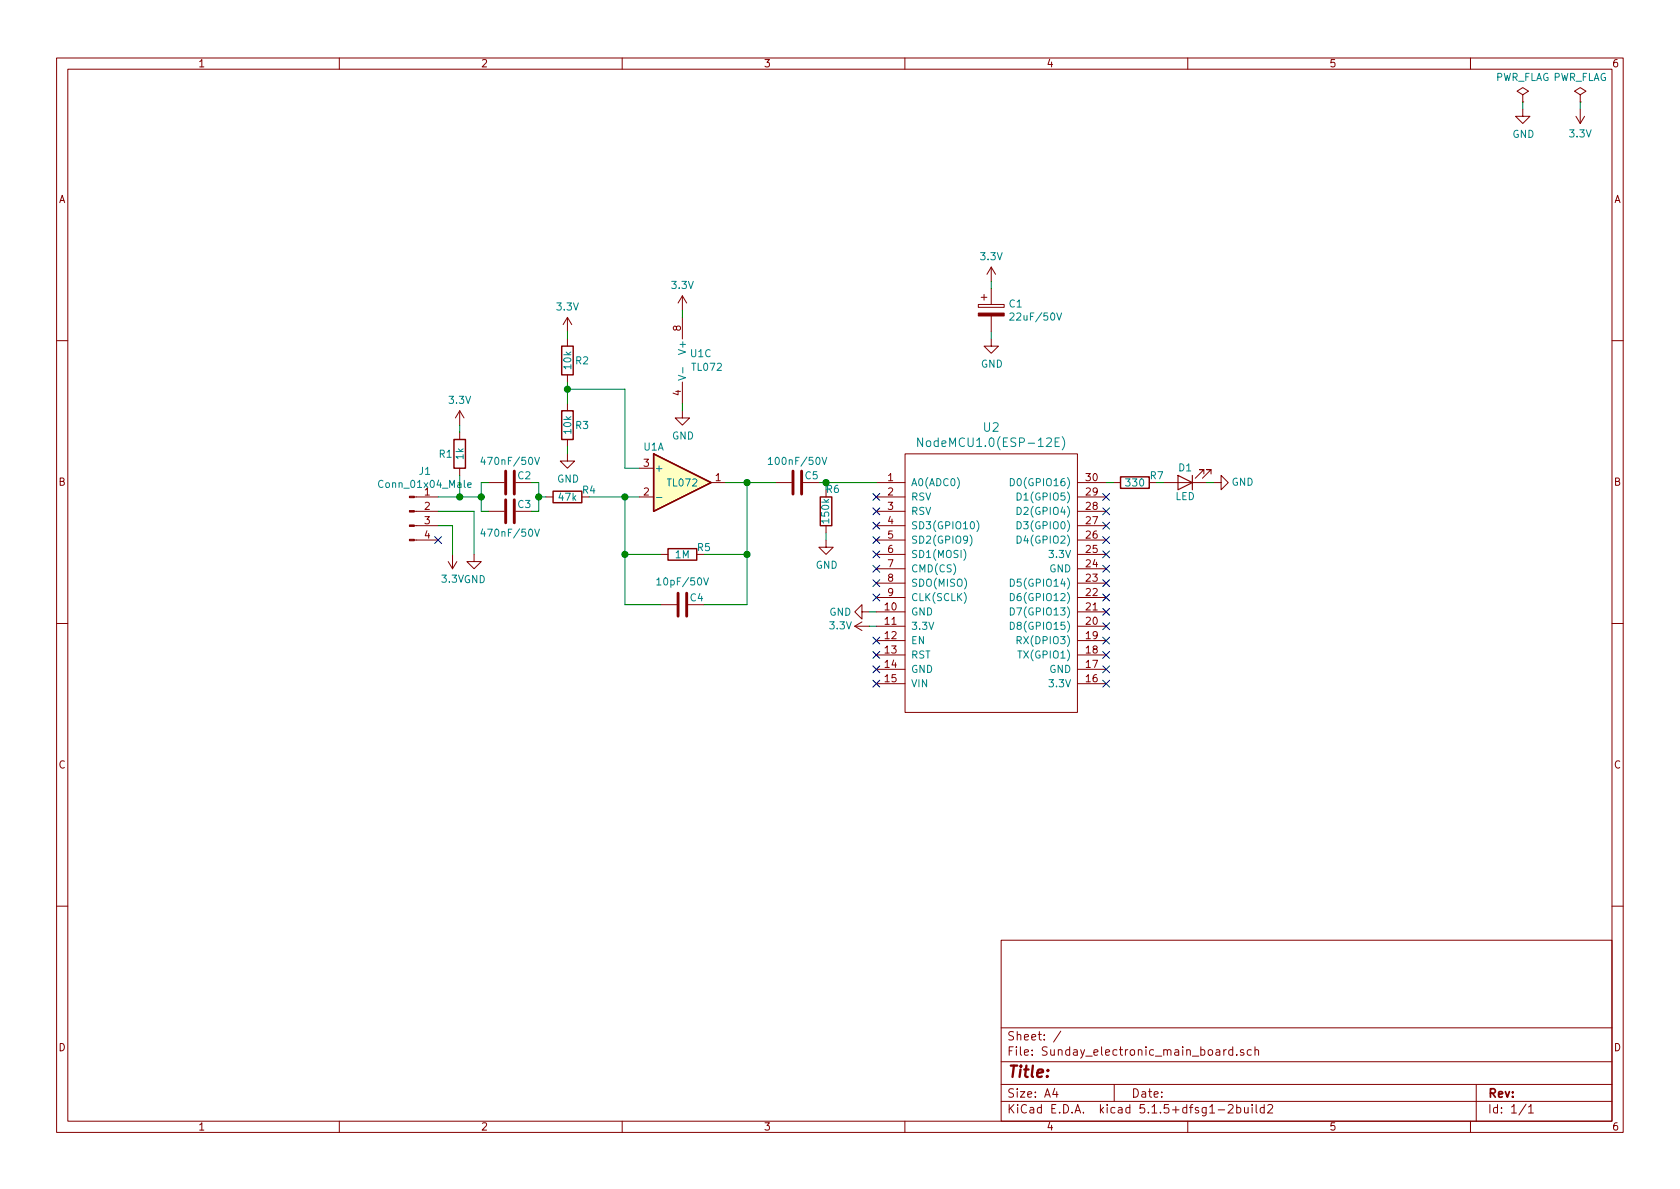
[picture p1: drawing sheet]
EESchema Schematic File Version 4
EELAYER 30 0
EELAYER END
$Descr A4 11693 8268
encoding utf-8
Sheet 1 1
Title ""
Date ""
Rev ""
Comp ""
Comment1 ""
Comment2 ""
Comment3 ""
Comment4 ""
$EndDescr
$Comp
L SparkFun-Aesthetics:3.3V #SUPPLY0101
U 1 1
P 6900 1950
F 0 "#SUPPLY0101" H 6900 1950 50  0001 L BNN
F 1 "3.3V" H 6900 2125 50  0000 C CNN
F 2 "" H 6900 1950 50  0001 C CNN
F 3 "" H 6900 1950 50  0001 C CNN
	1    6900 1950
	1    0    0    -1  
$EndComp
$Comp
L power:GND #PWR0101
U 1 1
P 6900 2350
F 0 "#PWR0101" H 6900 2100 50  0001 C CNN
F 1 "GND" H 6905 2177 50  0000 C CNN
F 2 "" H 6900 2350 50  0001 C CNN
F 3 "" H 6900 2350 50  0001 C CNN
	1    6900 2350
	1    0    0    -1  
$EndComp
$Comp
L Device:CP C1
U 1 1
P 6900 2150
F 0 "C1" H 7018 2196 50  0000 L CNN
F 1 "22uF/50V" H 7018 2105 50  0000 L CNN
F 2 "" H 6938 2000 50  0001 C CNN
F 3 "~" H 6900 2150 50  0001 C CNN
	1    6900 2150
	1    0    0    -1  
$EndComp
$Comp
L ESP8266:NodeMCU1.0(ESP-12E) U2
U 1 1
P 6900 4050
F 0 "U2" H 6900 5137 60  0000 C CNN
F 1 "NodeMCU1.0(ESP-12E)" H 6900 5031 60  0000 C CNN
F 2 "" H 6300 3200 60  0000 C CNN
F 3 "" H 6300 3200 60  0000 C CNN
	1    6900 4050
	1    0    0    -1  
$EndComp
$Comp
L Amplifier_Operational:TL072 U1
U 1 1
P 4750 3350
F 0 "U1" H 4550 3600 50  0000 C CNN
F 1 "TL072" H 4750 3350 50  0000 C CNN
F 2 "" H 4750 3350 50  0001 C CNN
F 3 "http://www.ti.com/lit/ds/symlink/tl071.pdf" H 4750 3350 50  0001 C CNN
	1    4750 3350
	1    0    0    -1  
$EndComp
$Comp
L Amplifier_Operational:TL072 U1
U 3 1
P 4850 2500
F 0 "U1" H 4800 2550 50  0000 L CNN
F 1 "TL072" H 4808 2455 50  0000 L CNN
F 2 "" H 4850 2500 50  0001 C CNN
F 3 "http://www.ti.com/lit/ds/symlink/tl071.pdf" H 4850 2500 50  0001 C CNN
	3    4850 2500
	1    0    0    -1  
$EndComp
$Comp
L power:GND #PWR01
U 1 1
P 4750 2850
F 0 "#PWR01" H 4750 2600 50  0001 C CNN
F 1 "GND" H 4755 2677 50  0000 C CNN
F 2 "" H 4750 2850 50  0001 C CNN
F 3 "" H 4750 2850 50  0001 C CNN
	1    4750 2850
	1    0    0    -1  
$EndComp
$Comp
L Device:R R5
U 1 1
P 4750 3850
F 0 "R5" V 4700 4000 50  0000 C CNN
F 1 "1M" V 4750 3850 50  0000 C CNN
F 2 "" V 4680 3850 50  0001 C CNN
F 3 "~" H 4750 3850 50  0001 C CNN
	1    4750 3850
	0    1    1    0   
$EndComp
Wire Wire Line
	4900 3850 5200 3850
Wire Wire Line
	5200 3850 5200 3350
Wire Wire Line
	5200 3350 5050 3350
Wire Wire Line
	4600 3850 4350 3850
Wire Wire Line
	4350 3850 4350 3450
Wire Wire Line
	4350 3450 4450 3450
$Comp
L Device:C C4
U 1 1
P 4750 4200
F 0 "C4" V 4700 4300 50  0000 C CNN
F 1 "10pF/50V" V 4589 4200 50  0000 C CNN
F 2 "" H 4788 4050 50  0001 C CNN
F 3 "~" H 4750 4200 50  0001 C CNN
	1    4750 4200
	0    1    1    0   
$EndComp
Wire Wire Line
	4900 4200 5200 4200
Wire Wire Line
	5200 4200 5200 3850
Connection ~ 5200 3850
Wire Wire Line
	4600 4200 4350 4200
Wire Wire Line
	4350 4200 4350 3850
Connection ~ 4350 3850
$Comp
L Device:R R4
U 1 1
P 3950 3450
F 0 "R4" V 3900 3600 50  0000 C CNN
F 1 "47k" V 3950 3450 50  0000 C CNN
F 2 "" V 3880 3450 50  0001 C CNN
F 3 "~" H 3950 3450 50  0001 C CNN
	1    3950 3450
	0    1    1    0   
$EndComp
$Comp
L Device:R R2
U 1 1
P 3950 2500
F 0 "R2" H 4000 2500 50  0000 L CNN
F 1 "10k" V 3950 2500 50  0000 C CNN
F 2 "" V 3880 2500 50  0001 C CNN
F 3 "~" H 3950 2500 50  0001 C CNN
	1    3950 2500
	1    0    0    -1  
$EndComp
$Comp
L Device:R R3
U 1 1
P 3950 2950
F 0 "R3" H 4000 2950 50  0000 L CNN
F 1 "10k" V 3950 2950 50  0000 C CNN
F 2 "" V 3880 2950 50  0001 C CNN
F 3 "~" H 3950 2950 50  0001 C CNN
	1    3950 2950
	1    0    0    -1  
$EndComp
Wire Wire Line
	3950 2800 3950 2700
Wire Wire Line
	3950 2700 4350 2700
Wire Wire Line
	4350 2700 4350 3250
Wire Wire Line
	4350 3250 4450 3250
Connection ~ 3950 2700
Wire Wire Line
	3950 2700 3950 2650
$Comp
L power:GND #PWR03
U 1 1
P 3950 3150
F 0 "#PWR03" H 3950 2900 50  0001 C CNN
F 1 "GND" H 3955 2977 50  0000 C CNN
F 2 "" H 3950 3150 50  0001 C CNN
F 3 "" H 3950 3150 50  0001 C CNN
	1    3950 3150
	1    0    0    -1  
$EndComp
$Comp
L Device:C C3
U 1 1
P 3550 3550
F 0 "C3" V 3500 3650 50  0000 C CNN
F 1 "470nF/50V" V 3700 3550 50  0000 C CNN
F 2 "" H 3588 3400 50  0001 C CNN
F 3 "~" H 3550 3550 50  0001 C CNN
	1    3550 3550
	0    1    1    0   
$EndComp
$Comp
L Device:C C2
U 1 1
P 3550 3350
F 0 "C2" V 3500 3450 50  0000 C CNN
F 1 "470nF/50V" V 3400 3350 50  0000 C CNN
F 2 "" H 3588 3200 50  0001 C CNN
F 3 "~" H 3550 3350 50  0001 C CNN
	1    3550 3350
	0    1    1    0   
$EndComp
Wire Wire Line
	3700 3550 3750 3550
Wire Wire Line
	3750 3550 3750 3450
Wire Wire Line
	3750 3450 3800 3450
Wire Wire Line
	3750 3450 3750 3350
Wire Wire Line
	3750 3350 3700 3350
Connection ~ 3750 3450
$Comp
L Device:R R1
U 1 1
P 3200 3150
F 0 "R1" H 3050 3150 50  0000 L CNN
F 1 "1k" V 3200 3150 50  0000 C CNN
F 2 "" V 3130 3150 50  0001 C CNN
F 3 "~" H 3200 3150 50  0001 C CNN
	1    3200 3150
	1    0    0    -1  
$EndComp
Wire Wire Line
	3400 3350 3350 3350
Wire Wire Line
	3350 3350 3350 3450
Wire Wire Line
	3350 3550 3400 3550
Wire Wire Line
	3350 3450 3200 3450
Wire Wire Line
	3200 3450 3200 3300
Connection ~ 3350 3450
Wire Wire Line
	3350 3450 3350 3550
$Comp
L Connector:Conn_01x04_Male J1
U 1 1
P 2850 3550
F 0 "J1" H 2958 3831 50  0000 C CNN
F 1 "Conn_01x04_Male" H 2958 3740 50  0000 C CNN
F 2 "" H 2850 3550 50  0001 C CNN
F 3 "~" H 2850 3550 50  0001 C CNN
	1    2850 3550
	1    0    0    -1  
$EndComp
Wire Wire Line
	3050 3450 3200 3450
Connection ~ 3200 3450
Wire Wire Line
	3050 3650 3150 3650
NoConn ~ 3050 3750
Wire Wire Line
	3150 3650 3150 3850
Wire Wire Line
	3300 3550 3300 3850
$Comp
L power:GND #PWR02
U 1 1
P 3300 3850
F 0 "#PWR02" H 3300 3600 50  0001 C CNN
F 1 "GND" H 3305 3677 50  0000 C CNN
F 2 "" H 3300 3850 50  0001 C CNN
F 3 "" H 3300 3850 50  0001 C CNN
	1    3300 3850
	1    0    0    -1  
$EndComp
Wire Wire Line
	3050 3550 3300 3550
Wire Wire Line
	4100 3450 4350 3450
Connection ~ 4350 3450
Wire Wire Line
	4750 2200 4750 2150
Wire Wire Line
	4750 2850 4750 2800
Wire Wire Line
	3200 3000 3200 2950
Wire Wire Line
	3950 2350 3950 2300
Wire Wire Line
	3950 3150 3950 3100
$Comp
L SparkFun-Aesthetics:3.3V #SUPPLY02
U 1 1
P 3150 3850
F 0 "#SUPPLY02" H 3150 3850 50  0001 L BNN
F 1 "3.3V" H 3150 4025 50  0000 C CNN
F 2 "" H 3150 3850 50  0001 C CNN
F 3 "" H 3150 3850 50  0001 C CNN
	1    3150 3850
	-1   0    0    1   
$EndComp
Wire Wire Line
	6900 1950 6900 2000
Wire Wire Line
	6900 2300 6900 2350
$Comp
L SparkFun-Aesthetics:3.3V #SUPPLY04
U 1 1
P 3950 2300
F 0 "#SUPPLY04" H 3950 2300 50  0001 L BNN
F 1 "3.3V" H 3950 2475 50  0000 C CNN
F 2 "" H 3950 2300 50  0001 C CNN
F 3 "" H 3950 2300 50  0001 C CNN
	1    3950 2300
	1    0    0    -1  
$EndComp
$Comp
L SparkFun-Aesthetics:3.3V #SUPPLY03
U 1 1
P 3200 2950
F 0 "#SUPPLY03" H 3200 2950 50  0001 L BNN
F 1 "3.3V" H 3200 3125 50  0000 C CNN
F 2 "" H 3200 2950 50  0001 C CNN
F 3 "" H 3200 2950 50  0001 C CNN
	1    3200 2950
	1    0    0    -1  
$EndComp
$Comp
L SparkFun-Aesthetics:3.3V #SUPPLY01
U 1 1
P 4750 2150
F 0 "#SUPPLY01" H 4750 2150 50  0001 L BNN
F 1 "3.3V" H 4750 2325 50  0000 C CNN
F 2 "" H 4750 2150 50  0001 C CNN
F 3 "" H 4750 2150 50  0001 C CNN
	1    4750 2150
	1    0    0    -1  
$EndComp
$Comp
L SparkFun-Aesthetics:3.3V #SUPPLY05
U 1 1
P 6050 4350
F 0 "#SUPPLY05" H 6050 4350 50  0001 L BNN
F 1 "3.3V" V 6050 4550 50  0000 C CNN
F 2 "" H 6050 4350 50  0001 C CNN
F 3 "" H 6050 4350 50  0001 C CNN
	1    6050 4350
	0    -1   -1   0   
$EndComp
$Comp
L power:GND #PWR05
U 1 1
P 6050 4250
F 0 "#PWR05" H 6050 4000 50  0001 C CNN
F 1 "GND" V 6050 4050 50  0000 C CNN
F 2 "" H 6050 4250 50  0001 C CNN
F 3 "" H 6050 4250 50  0001 C CNN
	1    6050 4250
	0    1    1    0   
$EndComp
Wire Wire Line
	6100 4250 6050 4250
Wire Wire Line
	6100 4350 6050 4350
$Comp
L Device:LED D1
U 1 1
P 8250 3350
F 0 "D1" H 8250 3250 50  0000 C CNN
F 1 "LED" H 8250 3450 50  0000 C CNN
F 2 "" H 8250 3350 50  0001 C CNN
F 3 "~" H 8250 3350 50  0001 C CNN
	1    8250 3350
	-1   0    0    1   
$EndComp
Wire Wire Line
	8050 3350 8100 3350
Wire Wire Line
	8400 3350 8450 3350
$Comp
L power:GND #PWR06
U 1 1
P 8450 3350
F 0 "#PWR06" H 8450 3100 50  0001 C CNN
F 1 "GND" V 8450 3150 50  0000 C CNN
F 2 "" H 8450 3350 50  0001 C CNN
F 3 "" H 8450 3350 50  0001 C CNN
	1    8450 3350
	0    -1   -1   0   
$EndComp
$Comp
L Device:R R7
U 1 1
P 7900 3350
F 0 "R7" V 7850 3450 50  0000 L CNN
F 1 "330" V 7900 3350 50  0000 C CNN
F 2 "" V 7830 3350 50  0001 C CNN
F 3 "~" H 7900 3350 50  0001 C CNN
	1    7900 3350
	0    1    1    0   
$EndComp
Wire Wire Line
	7750 3350 7700 3350
$Comp
L Device:R R6
U 1 1
P 5750 3550
F 0 "R6" H 5650 3400 50  0000 L CNN
F 1 "150k" V 5750 3550 50  0000 C CNN
F 2 "" V 5680 3550 50  0001 C CNN
F 3 "~" H 5750 3550 50  0001 C CNN
	1    5750 3550
	-1   0    0    1   
$EndComp
$Comp
L Device:C C5
U 1 1
P 5550 3350
F 0 "C5" V 5500 3450 50  0000 C CNN
F 1 "100nF/50V" V 5400 3350 50  0000 C CNN
F 2 "" H 5588 3200 50  0001 C CNN
F 3 "~" H 5550 3350 50  0001 C CNN
	1    5550 3350
	0    1    1    0   
$EndComp
Wire Wire Line
	6100 3350 5750 3350
Wire Wire Line
	5750 3400 5750 3350
Connection ~ 5750 3350
Wire Wire Line
	5750 3350 5700 3350
Wire Wire Line
	5400 3350 5200 3350
Connection ~ 5200 3350
$Comp
L power:GND #PWR04
U 1 1
P 5750 3750
F 0 "#PWR04" H 5750 3500 50  0001 C CNN
F 1 "GND" H 5755 3577 50  0000 C CNN
F 2 "" H 5750 3750 50  0001 C CNN
F 3 "" H 5750 3750 50  0001 C CNN
	1    5750 3750
	1    0    0    -1  
$EndComp
Wire Wire Line
	5750 3750 5750 3700
NoConn ~ 6100 3450
NoConn ~ 6100 3550
NoConn ~ 6100 3650
NoConn ~ 6100 3750
NoConn ~ 6100 3850
NoConn ~ 6100 3950
NoConn ~ 6100 4050
NoConn ~ 6100 4150
NoConn ~ 6100 4450
NoConn ~ 6100 4550
NoConn ~ 6100 4650
NoConn ~ 6100 4750
NoConn ~ 7700 4750
NoConn ~ 7700 4650
NoConn ~ 7700 4550
NoConn ~ 7700 4450
NoConn ~ 7700 4350
NoConn ~ 7700 4250
NoConn ~ 7700 4150
NoConn ~ 7700 4050
NoConn ~ 7700 3950
NoConn ~ 7700 3850
NoConn ~ 7700 3750
NoConn ~ 7700 3650
NoConn ~ 7700 3550
NoConn ~ 7700 3450
$Comp
L power:PWR_FLAG #FLG0101
U 1 1
P 11000 700
F 0 "#FLG0101" H 11000 775 50  0001 C CNN
F 1 "PWR_FLAG" H 11000 873 50  0000 C CNN
F 2 "" H 11000 700 50  0001 C CNN
F 3 "~" H 11000 700 50  0001 C CNN
	1    11000 700 
	1    0    0    -1  
$EndComp
$Comp
L SparkFun-Aesthetics:3.3V #SUPPLY0102
U 1 1
P 11000 750
F 0 "#SUPPLY0102" H 11000 750 50  0001 L BNN
F 1 "3.3V" H 11000 925 50  0000 C CNN
F 2 "" H 11000 750 50  0001 C CNN
F 3 "" H 11000 750 50  0001 C CNN
	1    11000 750 
	-1   0    0    1   
$EndComp
Wire Wire Line
	11000 750  11000 700 
$Comp
L power:PWR_FLAG #FLG0102
U 1 1
P 10600 700
F 0 "#FLG0102" H 10600 775 50  0001 C CNN
F 1 "PWR_FLAG" H 10600 873 50  0000 C CNN
F 2 "" H 10600 700 50  0001 C CNN
F 3 "~" H 10600 700 50  0001 C CNN
	1    10600 700 
	1    0    0    -1  
$EndComp
Wire Wire Line
	10600 750  10600 700 
$Comp
L power:GND #PWR0102
U 1 1
P 10600 750
F 0 "#PWR0102" H 10600 500 50  0001 C CNN
F 1 "GND" H 10605 577 50  0000 C CNN
F 2 "" H 10600 750 50  0001 C CNN
F 3 "" H 10600 750 50  0001 C CNN
	1    10600 750 
	1    0    0    -1  
$EndComp
$EndSCHEMATC
